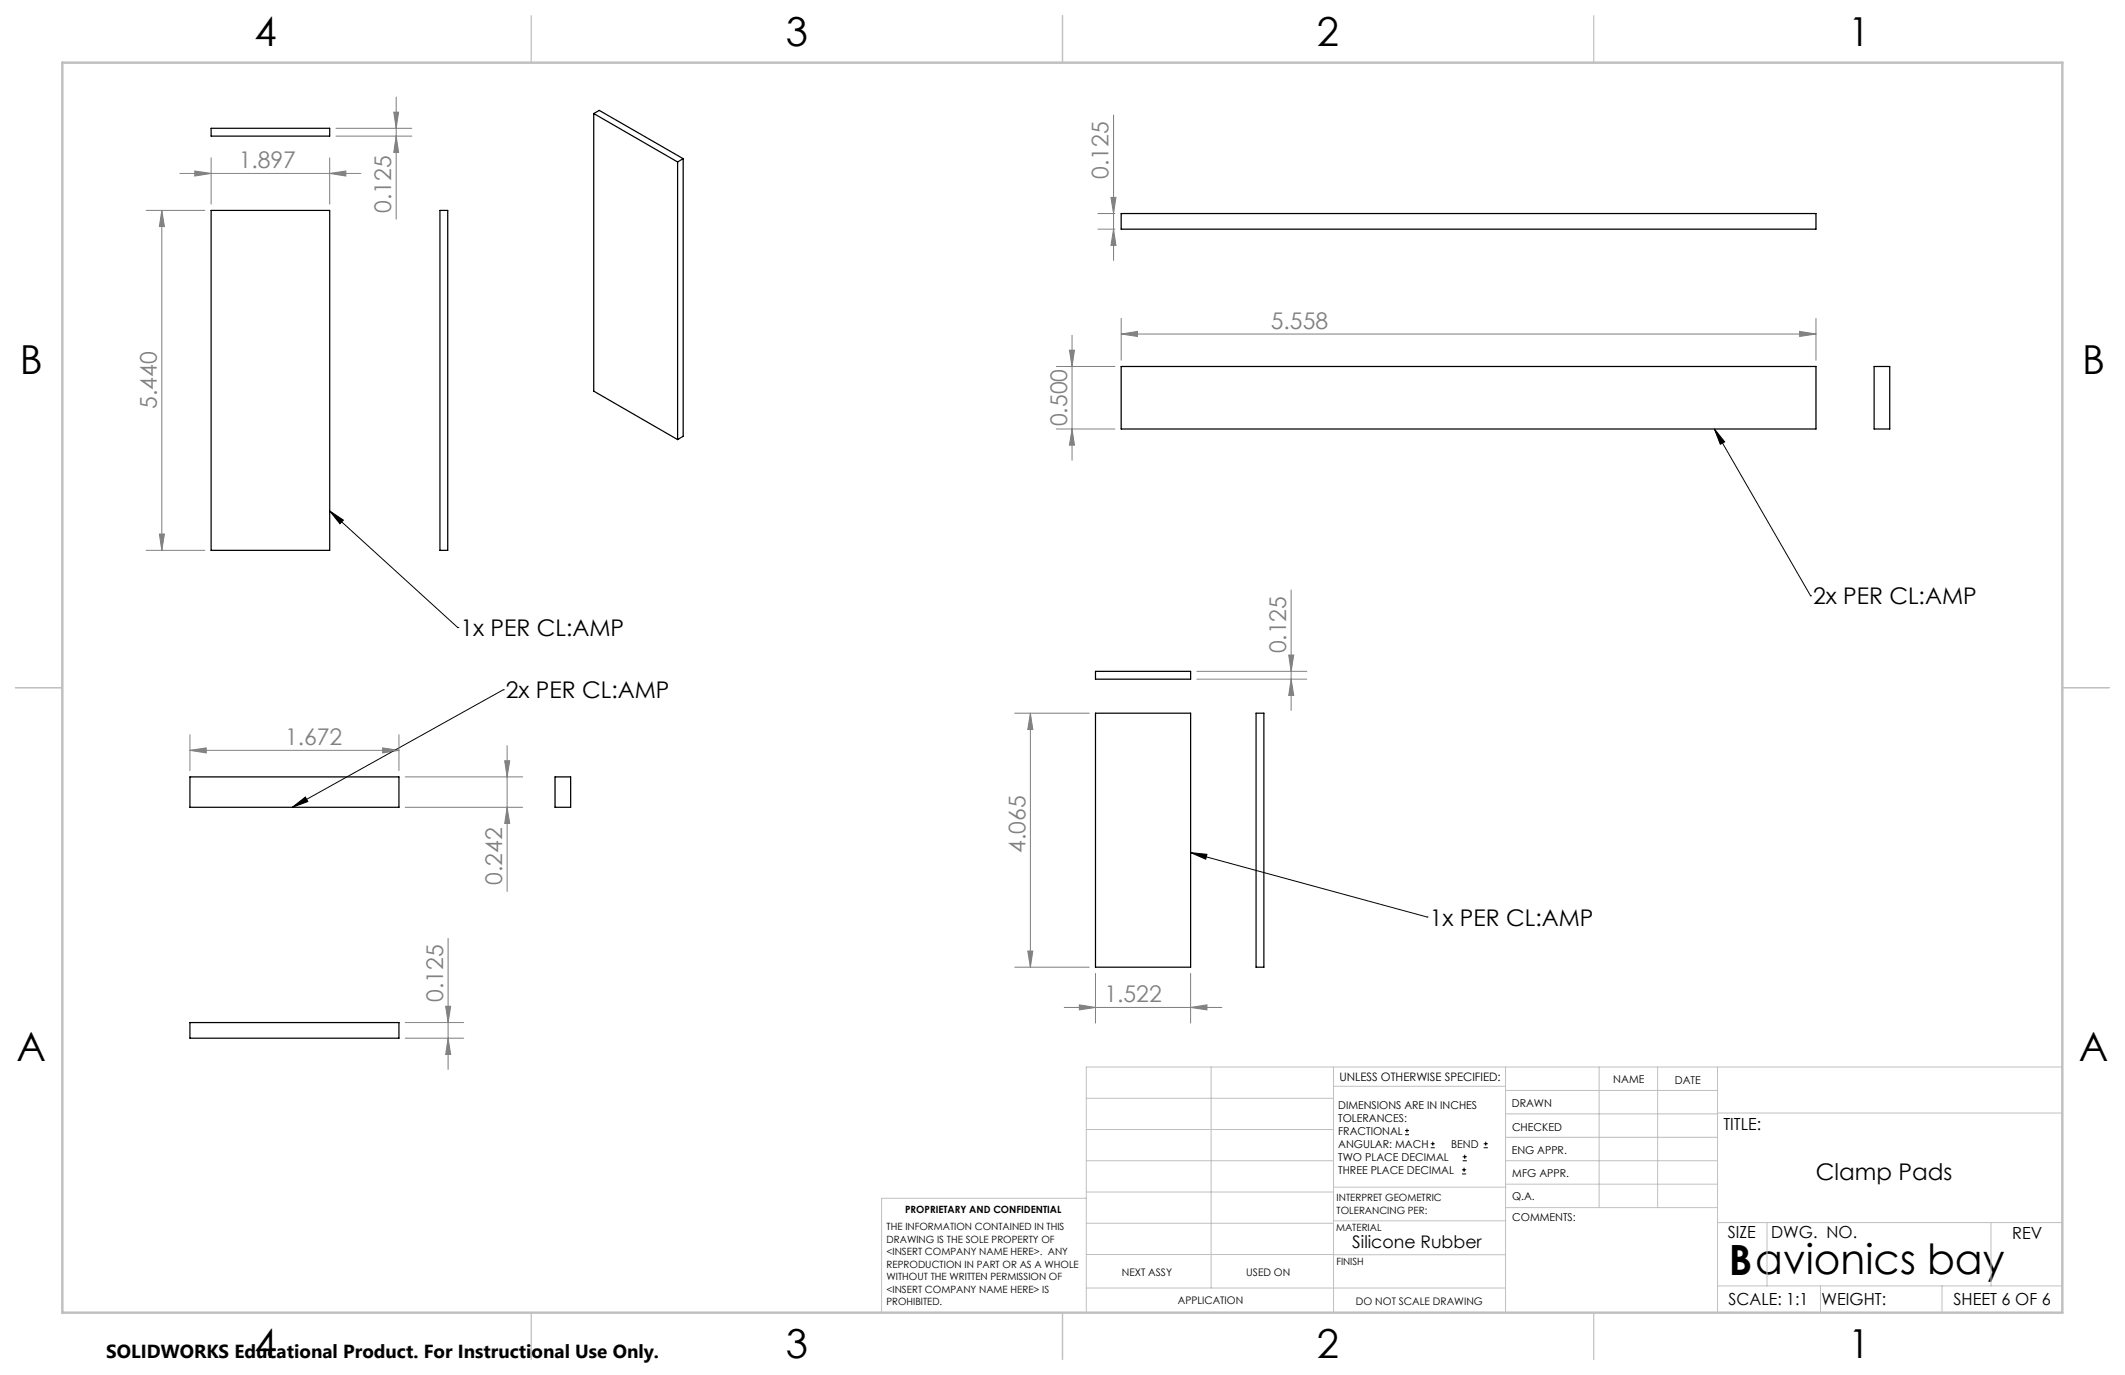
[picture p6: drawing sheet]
<svg xmlns="http://www.w3.org/2000/svg" width="432mm" height="279mm" viewBox="0 0 432 279" stroke-linecap="round" stroke-linejoin="round" font-family="sans-serif">
<g fill="none" stroke="#000" stroke-width=".2">
<path d="M348.4 87.2l2 2.6-.8 .5zM348.4 87.2l19.5 33.9M67 103.8l2.8 1.9-.7 .7zM67 103.8l26 23.7M93 127.5h.1M367.9 121.1h.1M102.3 140.2h.1M102.3 140.2l-42.9 23.8M59.4 164l2.7-2 .4 .9zM241.9 173.2l3.4 .4-.3 1zM241.9 173.2l48.1 13.1M290 186.3h.1"/>
<path d="M285.5 230.6h.8M285.5 229.7h.8M285.9 229.3v.9M290.7 233.2h.8M290.7 232.4h.8M291.1 232v.8M297.1 238.5h.8M297.1 237.7h.8M297.2 235.9h.9M297.2 235.1h.9M297.5 237.3v.8M297.6 234.6v.9"/>
<path d="M301.5 233.2h.8M301.5 232.4h.8M301.9 232v.8"/>
</g>
<g fill="none" stroke="#808080" stroke-width=".2">
<path d="M80.5 19.7v24.8M36.5 35.2h36.8M39.6 34.7l3.3 .5-3.3 .6zM42.9 32.1v9.4M67 35.2l3.3-.5v1.1zM67 32.1v9.4M68.3 26.1h15.4M68.3 27.7h15.4M80 22.8h1l-.5 3.3zM80.5 27.7l.5 3.3h-1zM226.3 23.4v29.5M29.7 42.8h11.9"/>
<path d="M32.9 42.8l.5 3.2h-1zM32.9 42.8v69M223.1 46.6h3.5M223.1 43.4h3.5M225.7 40.1h1.1l-.5 3.3zM226.3 46.6l.5 3.3h-1.1zM214.7 74.5h11.9M217.3 71.2h1l-.5 3.3zM217.8 68.1v25.4M227.8 67.9l3.3-.6v1.1zM227.8 64.7v8.5M227.8 67.9h141.2"/>
<path d="M365.7 67.3l3.3 .6-3.3 .5zM369 64.7v8.5M214.7 87.2h11.9M217.8 87.2l.5 3.3h-1zM29.7 111.8h11.9M32.4 108.5h1l-.5 3.3zM262.4 119.9v24.5M243.2 136.4h22.3M243.2 138h22.3M261.9 133.1h1l-.5 3.3zM262.4 138l.5 3.3h-1zM38.6 152.5l3.3-.5v1z"/>
<path d="M38.6 149.3v7.3M38.6 152.5h42.5M77.8 152l3.3 .5-3.3 .5zM81.1 149.3v7.3M82.3 157.9h23.9M102.6 154.6h1l-.6 3.3zM103 151.5v29.7M206.2 144.9h15.1M209.4 144.9v51.6M209.4 144.9l.5 3.3h-1.1zM82.3 164h23.9M103 164l.6 3.3h-1z"/>
<path d="M91.1 190.7v26.6M206.2 196.5h15.1M208.8 193.3h1.1l-.5 3.2zM222.6 197.8v10.1M241.9 197.8v10.1M82.3 207.8h11.9M82.3 211h11.9M90.6 204.5h1l-.5 3.3zM91.1 211l.5 3.3h-1zM216.3 204.7h32M219.3 204.2l3.3 .5-3.3 .5zM241.9 204.7l3.4-.5v1z"/>
</g>
<g fill="none" stroke="#c0c0c0" stroke-width=".2">
<path d="M246.1 216.8v44.9M271 216.8v49.9M305.9 216.8v49.9M324.9 216.8v28.6M336.8 216.8v28.6M349 216.8v49.9M419.1 216.8h-198.4v49.9M220.7 235.9h50.3M220.7 229.5h50.3M220.7 223.2h50.3M271 220.7h34.9M305.9 231.1h43.1"/>
<path d="M305.9 226.3h43.1M305.9 221.6h43.1M305.9 235.9h43.1M349 226.2h70.1M220.7 248.6h50.3M220.7 242.2h50.3M220.7 254.9h50.3M220.7 243.5h-41.6v23.2M271 255h34.9M271 248.1h35M271 241.2h35M305.9 240.6h43.1"/>
<path d="M306 245.4h43M349 248.4h70.1M359.1 248.4v12.9M404.6 248.4v12.9M220.7 261.7h85.2M349 261.3h70.1M369.9 261.3v5.4M394.6 261.3v5.4"/>
</g>
<path d="M108 3.2v9.5M215.9 3.2v9.5M323.8 3.2v9.5M3.1 139.7h9.6M419.1 139.7h9.5M108 266.7v9.6M215.9 266.7v9.6M323.8 266.7v9.6" fill="none" stroke="#c0c0c0" stroke-width=".25"/>
<path d="M12.7 12.7h406.4v254h-406.4z" fill="none" stroke="#c0c0c0" stroke-width=".5"/>
<path d="M67 103.8l2.8 1.9-.7 .7zM348.4 87.2l2 2.6-.8 .5zM59.4 164l2.7-2 .4 .9zM241.9 173.2l3.4 .4-.3 1z" fill="#000"/>
<g fill="#808080">
<path d="M67 35.2l3.3-.5v1.1zM39.6 34.7l3.3 .5-3.3 .6zM365.7 67.3l3.3 .6-3.3 .5zM227.8 67.9l3.3-.6v1.1zM77.8 152l3.3 .5-3.3 .5zM38.6 152.5l3.3-.5v1z"/>
<path d="M219.3 204.2l3.3 .5-3.3 .5zM241.9 204.7l3.4-.5v1z"/>
<path d="M226.3 46.6l.5 3.3h-1.1zM225.7 40.1h1.1l-.5 3.3zM103 164l.6 3.3h-1zM102.6 154.6h1l-.6 3.3zM208.8 193.3h1.1l-.5 3.2zM209.4 144.9l.5 3.3h-1.1z"/>
<path d="M32.9 42.8l.5 3.2h-1zM32.4 108.5h1l-.5 3.3zM80 22.8h1l-.5 3.3zM80.5 27.7l.5 3.3h-1zM217.3 71.2h1l-.5 3.3zM217.8 87.2l.5 3.3h-1zM90.6 204.5h1l-.5 3.3zM91.1 211l.5 3.3h-1zM261.9 133.1h1l-.5 3.3zM262.4 138l.5 3.3h-1z"/>
</g>
<g fill="none" stroke="#000" stroke-width=".25">
<path d="M42.9 26.1h24.1v1.6h-24.1zM120.6 23.1l17.1 9.8M120.6 23.1l1.2-.7 17 9.8M120.6 23.1v56.4l17.1 9.8M137.7 32.9v56.4M138.8 32.2l-1.1 .7M138.8 32.2v56.5l-1.1 .6M42.9 42.8h24.1v69h-24.1zM89.4 42.8h1.6v69h-1.6zM227.8 43.4h141.2v3.2h-141.2zM227.8 74.5h141.2v12.7h-141.2zM380.8 74.5h3.2v12.7h-3.2z"/>
<path d="M222.6 136.4h19.3v1.6h-19.3zM38.6 157.9h42.5v6.1h-42.5zM112.8 157.9h3.2v6.1h-3.2zM222.6 144.9h19.3v51.6h-19.3zM255.2 144.9h1.6v51.6h-1.6zM38.6 207.8h42.5v3.2h-42.5z"/>
</g>
<text font-size="8.5" x="351.3" y="259">Bavionics bay</text>
<g font-size="8.1">
<text x="51.7" y="9.3">4</text>
<text x="159.7" y="9.3">3</text>
<text x="267.6" y="9.3">2</text>
<text x="375.6" y="9.3">1</text>
<text x="4" y="76">B</text>
<text x="423.1" y="76">B</text>
<text x="3.3" y="215.7">A</text>
<text x="422.4" y="215.7">A</text>
<text x="51.7" y="276">4</text>
<text x="159.7" y="276">3</text>
<text x="267.6" y="276">2</text>
<text x="375.6" y="276">1</text>
</g>
<g font-size="4.7" fill="#808080">
<text x="48.5" y="34.2">1.897</text>
<text x="225.3" y="36.3" transform="rotate(-90 225.3 36.3)">0.125</text>
<text x="79.5" y="43.2" transform="rotate(-90 79.5 43.2)">0.125</text>
<text x="258.2" y="66.8">5.558</text>
<text x="31.9" y="83.1" transform="rotate(-90 31.9 83.1)">5.440</text>
<text x="216.8" y="86.6" transform="rotate(-90 216.8 86.6)">0.500</text>
<text x="261.4" y="132.8" transform="rotate(-90 261.4 132.8)">0.125</text>
<text x="57.9" y="151.4">1.672</text>
<text x="208.4" y="173.3" transform="rotate(-90 208.4 173.3)">4.065</text>
<text x="102.1" y="179.8" transform="rotate(-90 102.1 179.8)">0.242</text>
<text x="90.1" y="203.6" transform="rotate(-90 90.1 203.6)">0.125</text>
<text x="224.4" y="203.7">1.522</text>
</g>
<g font-size="4.7">
<text x="368.4" y="122.8">2x PER CL:AMP</text>
<text x="93.6" y="129.3">1x PER CL:AMP</text>
<text x="102.8" y="141.9">2x PER CL:AMP</text>
<text x="290.5" y="188.1">1x PER CL:AMP</text>
<text x="369" y="239.7">Clamp Pads</text>
</g>
<text font-size="3.8" x="21.6" y="276">SOLIDWORKS Educational Product. For Instructional Use Only.</text>
<text font-size="3.5" x="274.8" y="253.6">Silicone Rubber</text>
<g font-size="3.4">
<text x="350.2" y="229.5">TITLE:</text>
<text x="351.1" y="251.6">SIZE</text>
<text x="359.9" y="251.6">DWG. NO.</text>
<text x="408.9" y="251.7">REV</text>
<text x="351.2" y="265.2">SCALE: 1:1</text>
<text x="370.1" y="265.3">WEIGHT:</text>
<text x="396.9" y="265.2">SHEET 6 OF 6</text>
</g>
<text font-size="2.4" x="272.2" y="219.7">UNLESS OTHERWISE SPECIFIED:</text>
<g font-size="2.2">
<text x="327.8" y="220.1">NAME</text>
<text x="340.3" y="220.2">DATE</text>
<text x="271.9" y="225.3">DIMENSIONS ARE IN INCHES</text>
<text x="271.9" y="227.9">TOLERANCES:</text>
<text x="307.2" y="224.9">DRAWN</text>
<text x="271.9" y="230.6">FRACTIONAL</text>
<text x="271.9" y="233.2">ANGULAR: MACH</text>
<text x="294.9" y="233.2">BEND</text>
<text x="307.3" y="229.8">CHECKED</text>
<text x="271.9" y="235.9">TWO PLACE DECIMAL</text>
<text x="271.9" y="238.5">THREE PLACE DECIMAL</text>
<text x="307.2" y="234.5">ENG APPR.</text>
<text x="307.3" y="239.2">MFG APPR.</text>
<text x="307.3" y="243.9">Q.A.</text>
<text x="307.3" y="248.1">COMMENTS:</text>
</g>
<g font-size="2.1">
<text x="227.9" y="259.2">NEXT ASSY</text>
<text x="253.3" y="259.2">USED ON</text>
<text x="239.3" y="265">APPLICATION</text>
<text x="275.5" y="265.1">DO NOT SCALE DRAWING</text>
</g>
<g font-size="2">
<text x="271.6" y="244.1">INTERPRET GEOMETRIC</text>
<text x="180.2" y="250">THE INFORMATION CONTAINED IN THIS</text>
<text x="183.9" y="246.4">PROPRIETARY AND CONFIDENTIAL</text>
<text x="271.5" y="250.2">MATERIAL</text>
<text x="271.6" y="246.6">TOLERANCING PER:</text>
<text x="180.2" y="252.5">DRAWING IS THE SOLE PROPERTY OF</text>
<text x="180.2" y="255.1">&lt;INSERT COMPANY NAME HERE&gt;. ANY</text>
<text x="180.2" y="257.6">REPRODUCTION IN PART OR AS A WHOLE</text>
<text x="271.5" y="257">FINISH</text>
<text x="180.2" y="260.1">WITHOUT THE WRITTEN PERMISSION OF</text>
<text x="180.2" y="262.6">&lt;INSERT COMPANY NAME HERE&gt; IS</text>
<text x="180.2" y="265.2">PROHIBITED.</text>
</g>
</svg>
